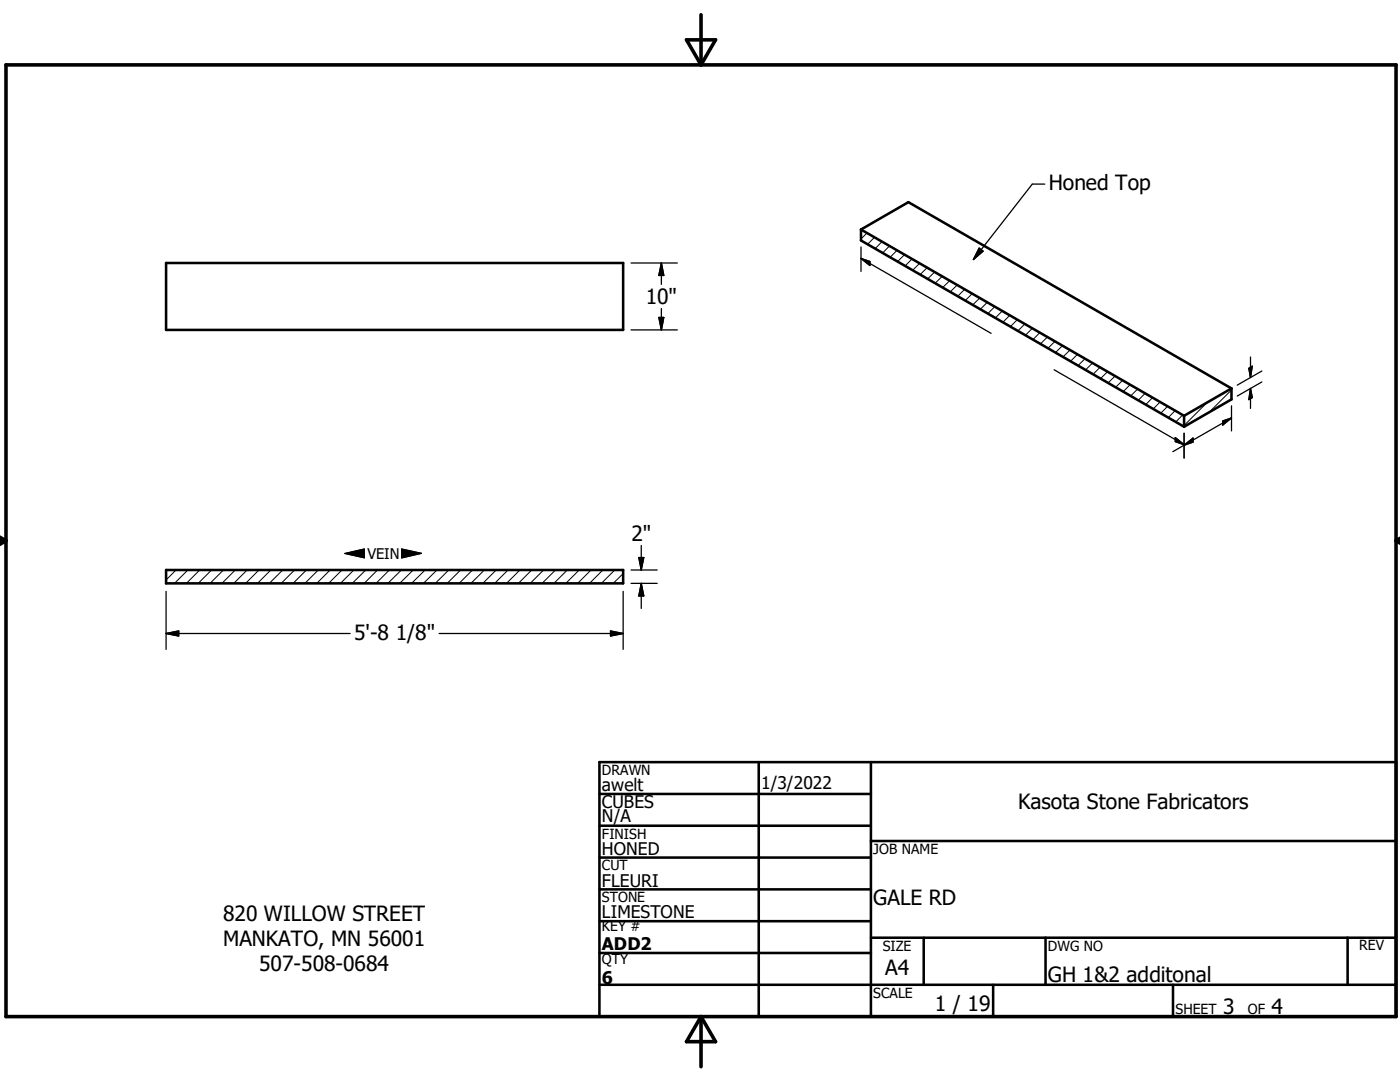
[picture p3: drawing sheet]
<svg xmlns="http://www.w3.org/2000/svg" width="279mm" height="216mm" viewBox="0 0 279 216" stroke-linecap="round" stroke-linejoin="round" font-family="sans-serif">
<g fill="none" stroke="#000" stroke-width=".51">
<path d="M33.1 52.5h91.3v13.3h-91.3zM171.8 45.8l9.5-5.5 64.5 37.2M171.8 45.8v2.2l64.5 37.2M171.8 45.8l64.5 37.2M245.8 77.5v2.2l-9.5 5.5M245.8 77.5l-9.5 5.5M236.3 83v2.2M33.1 113.7h91.3v2.7h-91.3zM119.6 158.4h54.2M119.6 152.1h159v50.8h-159zM151.4 152.1v50.8M173.8 152.1v50.8"/>
<path d="M119.6 164.8h54.2M119.6 171.1h54.2M119.6 177.5h54.2M173.8 167.8h104.8M119.6 183.8h54.2M119.6 190.2h54.2M119.6 196.5h159M173.8 187.1h104.8M184.3 187.1v9.4M198.2 196.5v6.4M208.7 187.1v9.4M234.1 196.5v6.4"/>
<path d="M268.9 187.1v9.4"/>
</g>
<path d="M68.8 110.4l3.9-.8v1.7zM80.2 109.6l3.9 .8-3.9 .9z" fill="#000" stroke="#000" stroke-width=".2"/>
<g fill="none" stroke="#000" stroke-width=".2">
<path d="M173 46.5l-1.2 1.2M174.5 47.3l-1.4 1.4M176 48.2l-1.3 1.4M177.5 49.1l-1.3 1.4M179 49.9l-1.3 1.4M180.5 50.8l-1.4 1.4M182 51.7l-1.4 1.4M183.5 52.6l-1.4 1.3M185 53.4l-1.4 1.4M186.5 54.3l-1.4 1.3M188 55.1l-1.4 1.4M189.5 56l-1.4 1.4"/>
<path d="M191 56.9l-1.4 1.3M192.5 57.7l-1.4 1.4M194 58.6l-1.4 1.4M195.5 59.5l-1.4 1.3M197 60.3l-1.4 1.4M198.5 61.2l-1.4 1.4M200 62.1l-1.4 1.3M201.5 62.9l-1.4 1.4M203 63.8l-1.4 1.4M204.5 64.6l-1.4 1.4M206 65.5l-1.4 1.4M207.5 66.4l-1.4 1.4"/>
<path d="M209 67.2l-1.4 1.4M210.5 68.1l-1.4 1.4M212 69l-1.4 1.4M213.5 69.8l-1.4 1.4M215 70.7l-1.4 1.4M216.5 71.6l-1.4 1.3M218 72.4l-1.4 1.4M219.5 73.3l-1.4 1.4M221 74.2l-1.4 1.3M222.5 75l-1.4 1.4M224 75.9l-1.4 1.4M225.5 76.7l-1.3 1.4"/>
<path d="M227.1 77.6l-1.4 1.4M228.6 78.5l-1.4 1.4M230 79.3l-1.3 1.4M245.8 77.8l-4.5 4.5M231.5 80.2l-1.3 1.4M233 81.1l-1.3 1.4M234.5 81.9l-1.3 1.4M236 82.8l-1.3 1.4M240.9 80.3l-4.7 4.8M35.1 113.7l-2 2M37.5 113.7l-2.7 2.7M39.9 113.7l-2.7 2.7"/>
<path d="M42.2 113.7l-2.6 2.7M44.6 113.7l-2.7 2.7M47 113.7l-2.7 2.7M49.3 113.7l-2.6 2.7M51.7 113.7l-2.7 2.7M54.1 113.7l-2.7 2.7M56.4 113.7l-2.7 2.7M58.8 113.7l-2.7 2.7M61.2 113.7l-2.7 2.7M63.5 113.7l-2.7 2.7M65.9 113.7l-2.7 2.7M68.2 113.7l-2.6 2.7"/>
<path d="M70.6 113.7l-2.7 2.7M73 113.7l-2.7 2.7M75.3 113.7l-2.6 2.7M77.7 113.7l-2.7 2.7M80.1 113.7l-2.7 2.7M82.5 113.7l-2.7 2.7M84.8 113.7l-2.7 2.7M87.2 113.7l-2.7 2.7M89.6 113.7l-2.7 2.7M91.9 113.7l-2.7 2.7M94.3 113.7l-2.7 2.7M96.7 113.7l-2.7 2.7"/>
<path d="M99 113.7l-2.6 2.7M101.4 113.7l-2.7 2.7M103.8 113.7l-2.7 2.7M106.1 113.7l-2.6 2.7M108.5 113.7l-2.7 2.7M110.9 113.7l-2.7 2.7M113.2 113.7l-2.7 2.7M115.6 113.7l-2.7 2.7M118 113.7l-2.7 2.7M120.3 113.7l-2.7 2.7M122.7 113.7l-2.7 2.7M124.4 114.5l-2 1.9"/>
</g>
<path d="M1.2 12.9h277.4v190h-277.4zM137 7.9h5.8l-2.9 5zM139.9 2.9v10M-.1 107.9h1.3M-.1 107.2l1.3 .7M1.2 107.9l-1.2 .7M278.6 107.9h.8M278.6 107.9l.8 .5M279.4 107.4l-.8 .5M139.9 202.9v10M139.9 202.9l2.9 5h-5.8z" fill="none" stroke="#000" stroke-width=".71"/>
<g fill="none" stroke="#000" stroke-width=".25">
<path d="M208.5 36.7h-2.5l-11.7 15.1M125.9 52.5h9.3M132 52.5v4.2M132 52.5l.5 2.5h-1zM171.8 51.6l26 14.9M171.8 51.6l1.8 .6v.8zM171.8 49.3v4.9M195.4 49.5l.8 .6-1.9 1.7zM125.9 65.8h9.3M131.5 63.3h1l-.5 2.5zM132 61.6v4.2M210.4 73.8l25.9 14.9"/>
<path d="M249.2 73.5l.7-.4-.3 2.2zM249.6 71.2v4.1M249.6 77.5v4M249.6 77.5l.3 1.8-.7 .4zM251.8 74l-4.9 2.9M251.8 76.2l-4.9 2.8M234.6 87.3l1.7 1.4-1.7-.6zM236.3 86.4v5M236.3 88.8l1.8-1.4v.8zM236.3 88.8l-2.2 1.3M244 84l1.8-.6-1.8 1.4zM245.8 83.4l-9.5 5.4"/>
<path d="M245.8 81v5M33.1 118v11.6M68.8 110.4l3.9-.8v1.7zM80.2 109.6l3.9 .8-3.9 .9zM124.4 118v11.6M125.9 116.4h5.3M125.9 113.7h5.3M127.5 111.3h1l-.5 2.4zM128 108.8v4.9M128 116.4v5M128 116.4l.5 2.5h-1zM33.1 126.4h36.8"/>
<path d="M33.1 126.4l2.6-.5v1zM87.6 126.4h36.8M121.8 125.9l2.6 .5-2.6 .5z"/>
</g>
<g fill="#000" stroke="#000" stroke-width=".25">
<path d="M132 52.5l.5 2.5h-1zM171.8 51.6l1.8 .6v.8zM195.4 49.5l.8 .6-1.9 1.7zM131.5 63.3h1l-.5 2.5zM249.2 73.5l.7-.4-.3 2.2zM249.6 77.5l.3 1.8-.7 .4zM234.6 87.3l1.7 1.4-1.7-.6zM236.3 88.8l1.8-1.4v.8zM244 84l1.8-.6-1.8 1.4zM127.5 111.3h1l-.5 2.4zM128 116.4l.5 2.5h-1zM33.1 126.4l2.6-.5v1z"/>
<path d="M121.8 125.9l2.6 .5-2.6 .5z"/>
</g>
<g font-size="4.2">
<text x="209.3" y="37.9">Honed Top</text>
<text x="128.9" y="60.7">10&quot;</text>
<text x="126" y="108">2&quot;</text>
<text x="70.7" y="127.6">5'-8 1/8&quot;</text>
<text x="203.2" y="161.5">Kasota Stone Fabricators</text>
<text x="44.5" y="183.7">820 WILLOW STREET</text>
<text x="174.3" y="180.5">GALE RD</text>
<text x="44.5" y="188.8">MANKATO, MN 56001</text>
<text x="51.7" y="193.8">507-508-0684</text>
<text x="176.7" y="194.6">A4</text>
<text x="209.1" y="195.9">GH 1&amp;2 additonal</text>
<text x="186.6" y="201.7">1 / 19</text>
<text x="244.1" y="202.3">3</text>
<text x="253.8" y="202.3">4</text>
</g>
<g font-size="3.5">
<text x="120.1" y="157.9">awelt</text>
<text x="120.1" y="161.2">CUBES</text>
<text x="151.9" y="157.4">1/3/2022</text>
<text x="120.1" y="164">N/A</text>
<text x="120.1" y="170.6">HONED</text>
<text x="120.1" y="176.9">FLEURI</text>
<text x="120.1" y="183.3">LIMESTONE</text>
<text x="120.1" y="189.7">ADD2</text>
<text x="120.1" y="196.3">6</text>
</g>
<text font-size="2.9" x="73.3" y="111.5">VEIN</text>
<g font-size="2.8">
<text x="120.1" y="154.6">DRAWN</text>
<text x="120.1" y="167.3">FINISH</text>
<text x="120.1" y="173.7">CUT</text>
<text x="174.3" y="170.4">JOB NAME</text>
<text x="120.1" y="180">STONE</text>
<text x="120.1" y="185.8">KEY #</text>
<text x="176.2" y="189.7">SIZE</text>
<text x="209.1" y="189.7">DWG NO</text>
<text x="271.3" y="189.7">REV</text>
<text x="120.1" y="192.4">QTY</text>
<text x="174.3" y="199.1">SCALE</text>
<text x="234.6" y="202.3">SHEET</text>
<text x="249" y="202.3">OF</text>
</g>
</svg>
